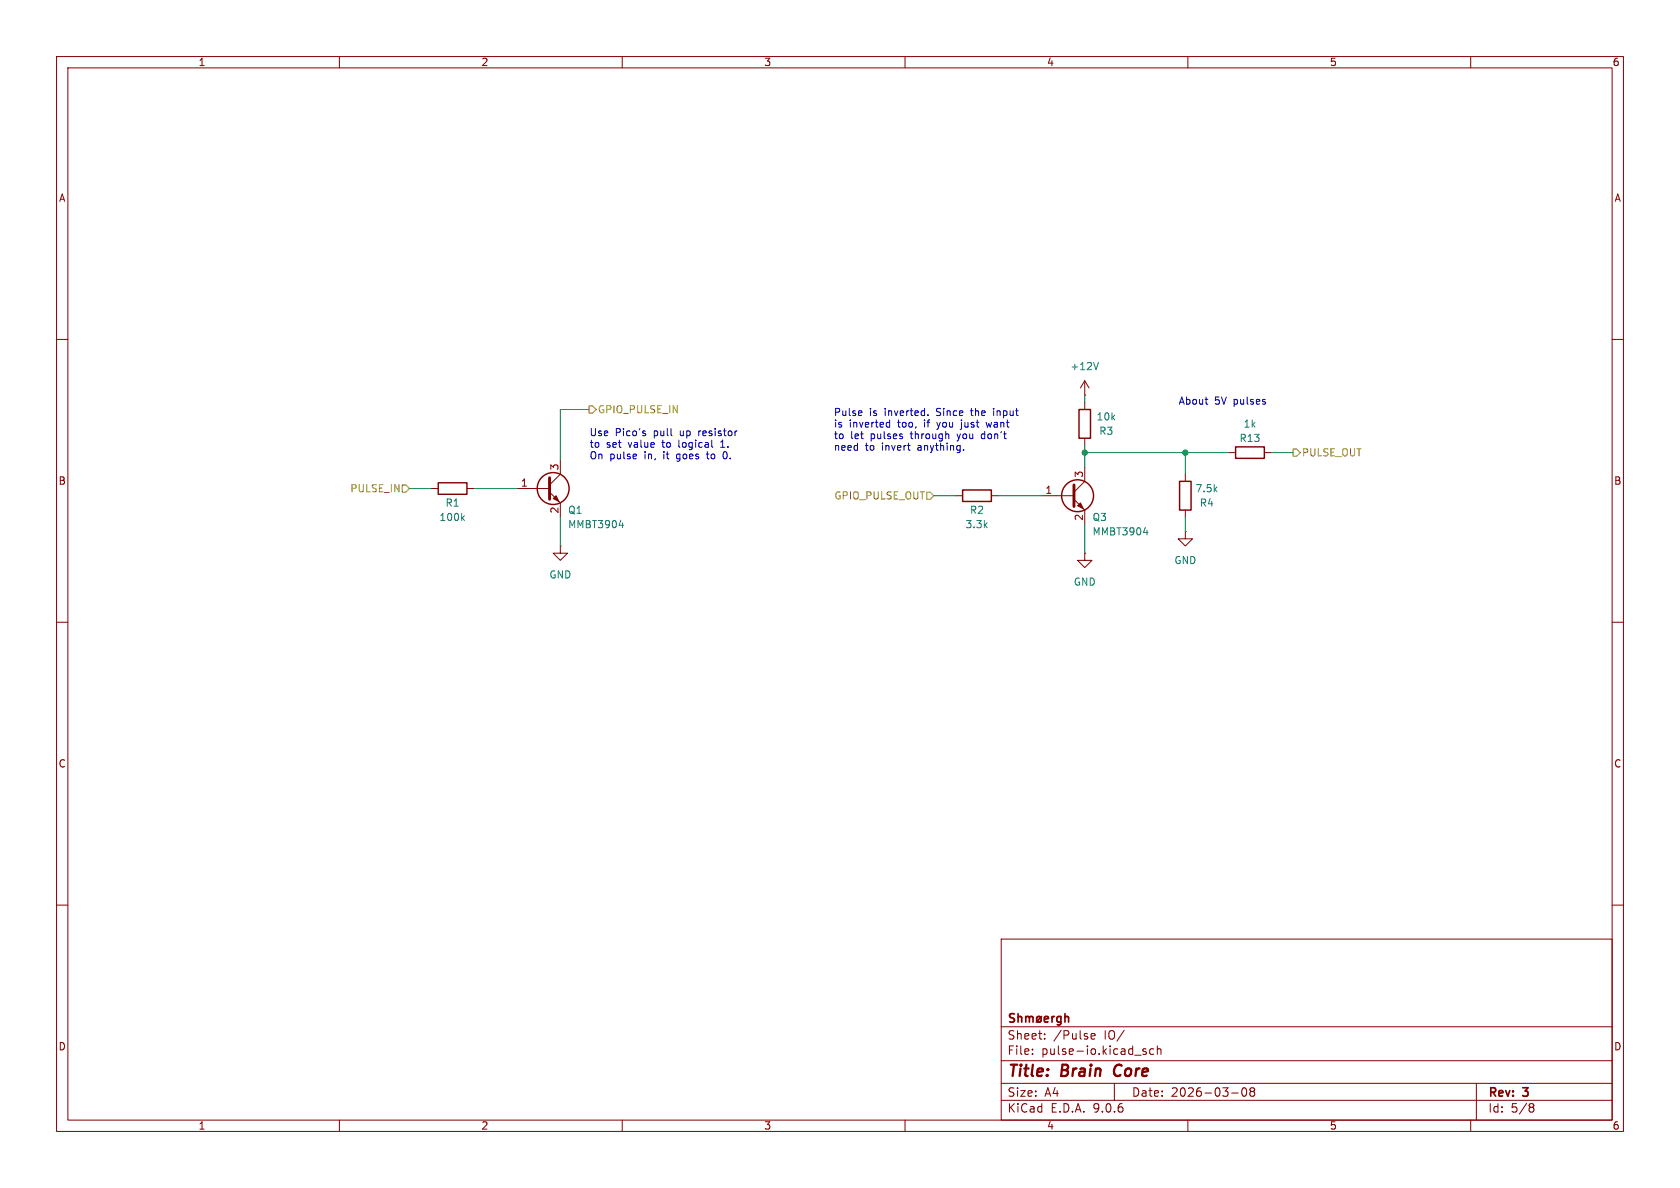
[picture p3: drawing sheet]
<svg xmlns="http://www.w3.org/2000/svg" width="297mm" height="210mm" viewBox="0 0 297 210" stroke-linecap="round" stroke-linejoin="round" font-family="sans-serif">
<g fill="none" stroke="#840000" stroke-width=".18">
<path d="M10 10h277v190h-277zM12 12h273v186h-273zM60 10v2M110 10v2M160 10v2M210 10v2M260 10v2M10 60h2M191.8 69.9h.1M191.8 67.3v2.6M191.8 71.1v1.3M191.8 77.5v1.2"/>
<path d="M191.8 67.3l-.8 1.3M191.8 67.3l.7 1.3M285 60h2M76.2 86.4h1.3M82.5 86.4h1.3M91.4 86.4h5.8M97.2 87l1.9 1.9v2.5M99.1 96.5v1.3h1.2l-1.2 1.3-1.3-1.3h1.3M99.1 96.5h.1M99.1 81.3v2.5l-1.9 1.9M168.9 87.6h1.3M175.3 87.6h1.2"/>
<path d="M184.1 87.6h5.8M189.9 88.3l1.9 1.9v2.5M191.8 97.8v1.3h1.2l-1.2 1.2-1.3-1.2h1.3M191.8 97.8h.1M191.8 82.6v2.5l-1.9 1.9M209.5 94v1.3h1.3l-1.3 1.2-1.2-1.2h1.2M209.5 94h.1M209.5 83.8v1.3M209.5 90.2v1.2M217.2 80h1.2M223.5 80h1.3M10 110h2"/>
<path d="M285 110h2M10 160h2M177 166h108v32h-108zM285 160h2M60 198v2M110 198v2M160 198v2M177 194.5h108M177 191.5h108M177 187.5h108M177 181.5h108M182.5 186.3v.1"/>
<path d="M182.5 185.5v.1M184.7 183.6v.1M184.7 182.8v.1M192.9 183.2l.7-.1-.1-.3-.4-.1-.2 .2 .1 .7h.5M197 191.5v3M202.6 185.5l-.4-.1-.2 .2 .1 .2 .5 .2v.3h-.6M204 185.5l-.5-.1-.3 .3v.4l.2 .2h.6M204.6 185.5l.2-.1 .4 .1v.9M204.6 184.9v1.5M210 198v2M217.7 193.2h1.2M219.7 192.4l.2-.1a.81 .81 0 0 1 .6 .6 .81 .81 0 0 1-.3 .8l-.2 .1a.81 .81 0 0 1-.3-1.4z"/>
<path d="M221.2 192.9l-.2-.2 .2-.4 .5 .1 .1 .2-.3 .3M221.2 192.9l-.2 .3v.5l.2 .1 .5-.1 .1-.2-.1-.4-.2-.2M221.2 192.9h.3M260 198v2M261 191.5v6.5M270.6 195.1l.4 .1 .2 .2-.3 .3M270.6 195.7h.3M270.9 195.7l.2 .2 .1 .4-.2 .2-.4 .1"/>
</g>
<path d="M197.2 188.5a1.27 1.27 0 0 0 0 1.6" fill="none" stroke="#840000" stroke-width=".4"/>
<g fill="none" stroke="#840000" stroke-width=".3">
<path d="M179.3 179.3l-.5-.1-.2 .1v.5l.6 .2 .1 .4-.2 .3-.6-.1M180 179.8l.2-.1 .4 .1v.9M180 179.2v1.5M181.3 179.8l.5-.1 .2 .2M181.3 179.7v1M182 179.9l.2-.2 .4 .1v.9M182 179.9v.8M183.4 179.8l.4-.1 .3 .3v.4l-.3 .3-.4-.1-.1-.2v-.4zM184.1 179.7l-.9 1M186 179.7v1M186.4 179.7l-.3 .1-.1 .2M187.6 179.8l-.5-.1-.3 .3v.4l.2 .2h.6"/>
<path d="M187.6 179.7v1.2l-.3 .3-.4-.1M188.3 179.8l.2-.1 .3 .1 .1 .9M188.3 179.2v1.5M184.6 180.2l.7-.2v-.2l-.5-.1-.2 .2 .1 .7h.6"/>
</g>
<g fill="none" stroke="#840000" stroke-width=".25">
<path d="M190.8 72.4h2v5.1h-2zM218.4 79h5.1v2h-5.1zM77.5 85.3h5v2.1h-5zM170.2 86.6h5.1v2h-5.1zM208.5 85.1h2.1v5.1h-2.1z"/>
<circle cx="97.8" cy="86.4" r="2.82"/>
<circle cx="190.5" cy="87.6" r="2.82"/>
</g>
<path d="M97.2 84.5v3.8M189.9 85.7v3.8" fill="none" stroke="#840000" stroke-width=".51"/>
<g fill="#840000" stroke="#840000" stroke-width=".18">
<path d="M97.8 88.1l.5-.5 .5 1z"/>
<path d="M190.5 89.4l.5-.5 .5 1z"/>
</g>
<path d="M194.2 64.1l-.4 1.2M81.7 91.5l.4 .5M82.1 91.2l-.5 .5M109.5 92.9h.7M110.1 92.4v.9M202.2 94.1h.7M202.8 93.7v.9" fill="none" stroke="#008484" stroke-width=".18"/>
<path d="M104.1 71.8h.7l.6 .6-.6 .6h-.7zM228.6 79.4h.6l.7 .6-.7 .6h-.6zM71.1 85.7h.7l.6 .7-.6 .6h-.7zM163.8 87h.7l.6 .6-.6 .7h-.7z" fill="none" stroke="#848400" stroke-width=".18"/>
<g fill="none" stroke="#008400" stroke-width=".18">
<path d="M104.1 72.4h-5v8.9M191.8 69.9v1.2M191.8 78.7v3.9M72.4 86.4h3.8M83.8 86.4h7.6M99.1 91.4v5.1M165.1 87.6h3.8M176.5 87.6h7.6M191.8 80h25.4M191.8 92.7v5.1M209.5 80v3.8M209.5 91.4v2.6"/>
<path d="M224.8 80h3.8"/>
</g>
<g fill="none" stroke="#0000c2" stroke-width=".18">
<path d="M113.8 76.6l.3 .1 .1 .1-.2 .2h-.3M113.8 76.2h.3M125 79.8l.1 1.3M125.9 79l.1 .1M127.4 79.1h.7M127.6 78l-.2 .2M127.9 80a.69 .69 0 0 0 .3 1.1M152.2 72.6l.2 .3-.6 .1M152.3 73.4l-.1 .1M156.9 74.7h.4M157.3 74.2v1.3M157.3 75.4l-.4 .1"/>
<path d="M164.1 73.3v.2M170 75.7l-.3 .2M170.3 79.5v.1M173.6 76.8l-.1 .1 .1 .6M174.3 74.7l.3 .8 .2-.6M175.7 72.2v.1M175.7 72.6v.9M213 70.6h.5M213.4 71.4h.1"/>
</g>
<g fill="#008400" stroke="#008400" stroke-width=".18">
<circle cx="209.5" cy="80" r=".46"/>
<circle cx="191.8" cy="80" r=".46"/>
</g>
<g font-size="2.8" fill="#840000">
<text x="178" y="190.9">Title:</text>
<text x="187.7" y="190.9">Brain</text>
<text x="197.8" y="190.9">Core</text>
</g>
<g font-size="2.1" fill="#840000">
<text x="178" y="184">Sheet:</text>
<text x="186.2" y="184">/Pulse</text>
<text x="195.2" y="184">IO/</text>
<text x="178" y="186.7">File:</text>
<text x="184.1" y="186.7">pulse-io.kicad_sch</text>
<text x="178" y="196.9">KiCad</text>
<text x="178" y="194.1">Size:</text>
<text x="184.7" y="194.1">A4</text>
<text x="185.7" y="196.9">E.D.A.</text>
<text x="193.3" y="196.9">9.0.6</text>
<text x="200" y="194.1">Date:</text>
<text x="207" y="194.1">2026-03-08</text>
<text x="263" y="194.3">Rev:</text>
<text x="263" y="196.9">Id:</text>
<text x="267.1" y="196.9">5/8</text>
<text x="269.4" y="194.3">3</text>
</g>
<g font-size="1.8" fill="#840000">
<text x="35" y="11.9">1</text>
<text x="85" y="11.9">2</text>
<text x="135" y="11.9">3</text>
<text x="185" y="11.9">4</text>
<text x="235" y="11.9">5</text>
<text x="285" y="11.9">6</text>
<text x="10.3" y="35.9">A</text>
<text x="285.3" y="35.9">A</text>
<text x="98.8" y="83.3" transform="rotate(-90 98.8 83.3)">3</text>
<text x="10.3" y="85.9">B</text>
<text x="92" y="86.1">1</text>
<text x="184.7" y="87.4">1</text>
<text x="191.5" y="84.5" transform="rotate(-90 191.5 84.5)">3</text>
<text x="285.3" y="85.9">B</text>
<text x="98.8" y="90.9" transform="rotate(-90 98.8 90.9)">2</text>
<text x="191.5" y="92.1" transform="rotate(-90 191.5 92.1)">2</text>
<text x="10.3" y="135.9">C</text>
<text x="285.3" y="135.9">C</text>
<text x="10.3" y="185.9">D</text>
<text x="285.3" y="185.9">D</text>
<text x="35" y="199.9">1</text>
<text x="85" y="199.9">2</text>
<text x="135" y="199.9">3</text>
<text x="185" y="199.9">4</text>
<text x="235" y="199.9">5</text>
<text x="285" y="199.9">6</text>
</g>
<g font-size="1.8" fill="#008484">
<text x="189.1" y="65.6">+12V</text>
<text x="193.8" y="74.5">10k</text>
<text x="194.2" y="77.1">R3</text>
<text x="219.8" y="75.8">1k</text>
<text x="219" y="78.3">R13</text>
<text x="78.7" y="89.8">R1</text>
<text x="211.2" y="87.2">7.5k</text>
<text x="212" y="89.8">R4</text>
<text x="77.6" y="92.3">100k</text>
<text x="100.3" y="91">Q1</text>
<text x="100.3" y="93.6">MMBT3904</text>
<text x="170.6" y="93.6">3.3k</text>
<text x="171.4" y="91">R2</text>
<text x="193" y="92.3">Q3</text>
<text x="193" y="94.8">MMBT3904</text>
<text x="207.5" y="99.9">GND</text>
<text x="97" y="102.5">GND</text>
<text x="189.7" y="103.7">GND</text>
</g>
<g font-size="1.8" fill="#0000c2">
<text x="208.3" y="71.7">About</text>
<text x="214.7" y="71.7">5V</text>
<text x="218.2" y="71.7">pulses</text>
<text x="104.1" y="77.3">Use</text>
<text x="108.8" y="77.3">Pico's</text>
<text x="115.7" y="77.3">pull</text>
<text x="120.5" y="77.3">up</text>
<text x="123.9" y="77.3">resistor</text>
<text x="147.3" y="73.7">Pulse</text>
<text x="147.3" y="75.8">is</text>
<text x="147.3" y="77.8">to</text>
<text x="150.1" y="75.8">inverted</text>
<text x="150.4" y="77.8">let</text>
<text x="153.7" y="73.7">is</text>
<text x="154" y="77.8">pulses</text>
<text x="156.5" y="73.7">inverted.</text>
<text x="158.9" y="75.8">too,</text>
<text x="161.3" y="77.8">through</text>
<text x="163.7" y="75.8">if</text>
<text x="165.8" y="73.7">Since</text>
<text x="166.2" y="75.8">you</text>
<text x="169.7" y="77.8">you</text>
<text x="170.6" y="75.8">just</text>
<text x="172.1" y="73.7">the</text>
<text x="174.2" y="77.8">don't</text>
<text x="175.3" y="75.8">want</text>
<text x="176.3" y="73.7">input</text>
<text x="104.1" y="79.4">to</text>
<text x="104.1" y="81.4">On</text>
<text x="107.2" y="79.4">set</text>
<text x="107.8" y="81.4">pulse</text>
<text x="111.2" y="79.4">value</text>
<text x="114" y="81.4">in,</text>
<text x="117.4" y="79.4">to</text>
<text x="117.6" y="81.4">it</text>
<text x="120.1" y="81.4">goes</text>
<text x="120.4" y="79.4">logical</text>
<text x="125.7" y="81.4">to</text>
<text x="128.1" y="79.4">1.</text>
<text x="128.7" y="81.4">0.</text>
<text x="147.3" y="79.9">need</text>
<text x="153" y="79.9">to</text>
<text x="156" y="79.9">invert</text>
<text x="162.5" y="79.9">anything.</text>
</g>
<g font-size="1.8" fill="#848400">
<text x="105.6" y="73.3">GPIO_PULSE_IN</text>
<text x="230.1" y="80.9">PULSE_OUT</text>
<text x="61.8" y="87.2">PULSE_IN</text>
<text x="147.4" y="88.5">GPIO_PULSE_OUT</text>
</g>
</svg>
